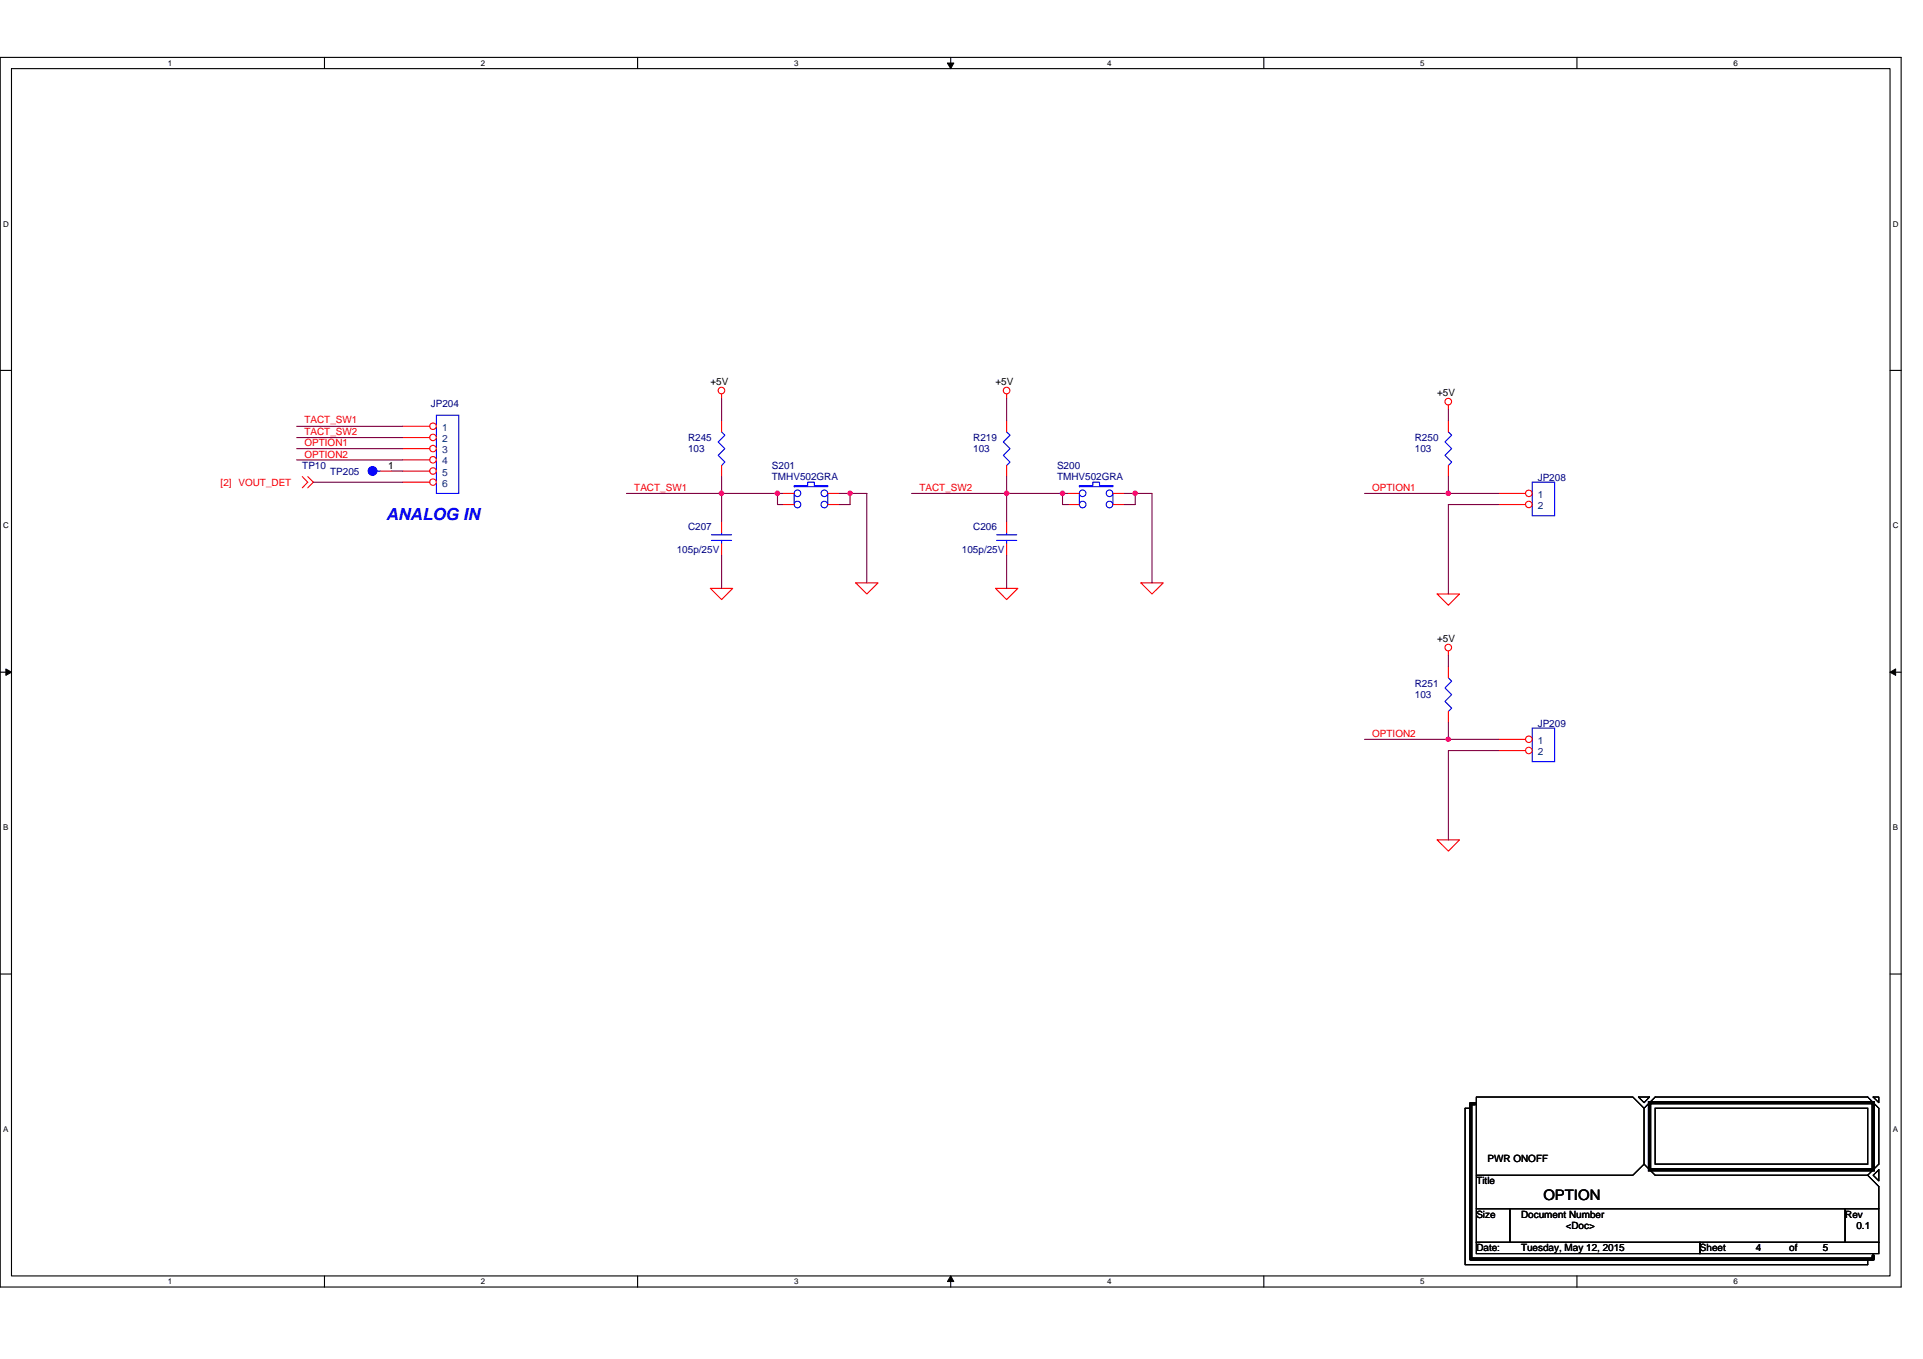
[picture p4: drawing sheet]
<svg xmlns="http://www.w3.org/2000/svg" width="297mm" height="210mm" viewBox="0 0 297 210" stroke-linecap="round" stroke-linejoin="round" font-family="sans-serif">
<path d="M0 8.9h293.7v190h-293.7zM1.8 10.6h290.1v186.5h-290.1z" fill="none" stroke="#000" stroke-width=".17"/>
<g fill="#fff">
<path d="M25.9 9.1h.7v1.3h-.7z"/>
<path d="M25.9 197.3h.7v1.4h-.7z"/>
</g>
<path d="M50.1 8.9v1.7M50.1 197.1v1.8" fill="none" stroke="#000" stroke-width=".17"/>
<g fill="#fff">
<path d="M74.3 9.1h.6v1.3h-.6z"/>
<path d="M74.3 197.3h.6v1.4h-.6z"/>
</g>
<path d="M98.5 8.9v1.7M98.5 197.1v1.8" fill="none" stroke="#000" stroke-width=".17"/>
<g fill="#fff">
<path d="M122.7 9.1h.6v1.3h-.6z"/>
<path d="M122.7 197.3h.6v1.4h-.6z"/>
</g>
<path d="M146.9 8.9v1.7M146.9 197.1v1.8" fill="none" stroke="#000" stroke-width=".17"/>
<path d="M146.3 9.7h1l-.4 .9zM146.9 197.1l.4 .9h-1z" fill="#000" stroke="#000" stroke-width=".15"/>
<g fill="#fff">
<path d="M171 9.1h.7v1.3h-.7z"/>
<path d="M171 197.3h.7v1.4h-.7z"/>
</g>
<path d="M195.2 8.9v1.7M195.2 197.1v1.8" fill="none" stroke="#000" stroke-width=".17"/>
<g fill="#fff">
<path d="M219.4 9.1h.6v1.3h-.6z"/>
<path d="M219.4 197.3h.6v1.4h-.6z"/>
</g>
<path d="M243.6 8.9v1.7M243.6 197.1v1.8" fill="none" stroke="#000" stroke-width=".17"/>
<g fill="#fff">
<path d="M267.8 9.1h.6v1.3h-.6z"/>
<path d="M267.8 197.3h.6v1.4h-.6z"/>
<path d="M.5 33.9h.8v1.4h-.8z"/>
<path d="M292.4 33.9h.8v1.4h-.8z"/>
<path d="M.5 80.5h.8v1.4h-.8z"/>
<path d="M292.4 80.5h.8v1.4h-.8z"/>
</g>
<path d="M0 57.2h1.8M291.9 57.2h1.8" fill="none" stroke="#000" stroke-width=".17"/>
<g fill="#fff">
<path d="M.5 127.2h.8v1.3h-.8z"/>
<path d="M292.4 127.2h.8v1.3h-.8z"/>
</g>
<path d="M0 103.9h1.8M291.9 103.9h1.8" fill="none" stroke="#000" stroke-width=".17"/>
<path d="M.9 103.4l.9 .5-.9 .5zM291.9 103.9l.9-.5v1z" fill="#000" stroke="#000" stroke-width=".15"/>
<g fill="#fff">
<path d="M.5 173.8h.8v1.4h-.8z"/>
<path d="M292.4 173.8h.8v1.4h-.8z"/>
</g>
<g fill="none" stroke="#000" stroke-width=".17">
<path d="M0 150.5h1.8M291.9 150.5h1.8M227.2 171.2h-.9v24.2h62.2v-.9M253.1 169.5h1.7l-.8 .9zM254 179.9l1.7 1.7h32.8M254 171.2l1.7-1.7h32.8l1.7 1.7v8.7l-1.7 1.7M254 171.2v8.7l-1.8 1.7h-24.2M254 171.2l-1.8-1.7h-24.2v17.3M255.7 171.2h32.8v8.7h-32.8zM289.3 169.5h.9v.9zM228 186.8h5.2v5.2h-5.2zM228 192h34.6v1.7h-34.6z"/>
<path d="M233.2 186.8h51.8v5.2h-51.8zM262.6 192h27.6v1.7h-27.6zM285 186.8h5.2v5.2h-5.2zM288.5 181.6l1.7 1.7v3.5M289.3 181.6l.9-.9v1.8z"/>
</g>
<g fill="none" stroke="#f00" stroke-width=".17">
<path d="M46.7 73.6l.8 .9-.8 .9M47.5 73.6l.9 .9-.9 .9M58.8 72.8h1.7M111.5 65v1.7M111.5 71.9v1.7M111.5 60.9v.7M120.9 76.2h1.8M120.9 78h1.8M127.9 76.2h1.7M127.9 78h1.7M155.5 60.9v.7M155.5 65v1.7"/>
<path d="M155.5 71.9v1.7M165 76.2h1.7M165 78h1.7M171.9 76.2h1.7M171.9 78h1.7M223.7 65v1.7M223.7 71.9v1.7M223.7 62.6v.7M109.7 90.9h3.5l-1.7 1.7zM111.5 80.6v1.7M111.5 84v1.7M132.2 90.1h3.4l-1.7 1.7z"/>
<path d="M153.8 90.9h3.4l-1.7 1.7zM155.5 80.6v1.7M155.5 84v1.7M176.2 90.1h3.5l-1.8 1.7zM222 91.8h3.4l-1.7 1.7zM223.7 103v1.7M223.7 109.9v1.8M223.7 100.6v.7M222 129.8h3.4l-1.7 1.7z"/>
<circle cx="111.4" cy="60.3" r=".51"/>
<circle cx="155.5" cy="60.3" r=".51"/>
<circle cx="223.7" cy="62.1" r=".51"/>
<circle cx="223.7" cy="100.1" r=".51"/>
</g>
<path d="M227.9 170.5h-.7v24h62.1v-.5M254.8 170.4h34.5v10.3h-34.5z" fill="none" stroke="#000" stroke-width=".51"/>
<g fill="none" stroke="#00f" stroke-width=".17">
<path d="M58.2 72.8h.6M67.4 64.2h3.5v12h-3.5zM111.5 66.7l.5 .5-1.1 1.1 1.1 1-1.1 1.1 1.1 1-.5 .5M122.7 75h2.1v-.5h1v.5h2.1v.2h-5.2zM122.7 76.2v1.8M127.9 76.2v1.8M155.5 66.7l.5 .5-1 1.1 1 1-1 1.1 1 1-.5 .5M166.7 75h2.1v-.5h1v.5h2.1v.2h-5.2zM166.7 76.2v1.8M171.9 76.2v1.8M223.7 66.7l.5 .5-1 1.1 1 1-1 1.1 1 1-.5 .5M109.9 83.5h3.1"/>
<path d="M109.9 82.6h3.1M111.5 82.3v.3M111.5 83.5v.5M153.9 83.5h3.2M153.9 82.6h3.2M155.5 82.3v.3M155.5 83.5v.5M223.7 104.7l.5 .6-1 1 1 1-1 1.1 1 1-.5 .5"/>
<circle cx="123.2" cy="76.2" r=".51"/>
<circle cx="123.2" cy="78" r=".51"/>
<circle cx="127.3" cy="76.2" r=".51"/>
<circle cx="127.3" cy="78" r=".51"/>
<circle cx="167.2" cy="76.2" r=".51"/>
<circle cx="167.2" cy="78" r=".51"/>
<circle cx="171.4" cy="78" r=".51"/>
<circle cx="171.4" cy="76.2" r=".51"/>
</g>
<circle cx="57.5" cy="72.8" r=".68" fill="#00f" stroke="#00f" stroke-width=".17"/>
<circle cx="66.9" cy="65.9" r=".51" fill="#fff" stroke="#f00" stroke-width=".17"/>
<path d="M62.2 65.9h4.2" fill="none" stroke="#f00" stroke-width=".17"/>
<circle cx="66.9" cy="67.6" r=".51" fill="#fff" stroke="#f00" stroke-width=".17"/>
<path d="M62.2 67.6h4.2" fill="none" stroke="#f00" stroke-width=".17"/>
<circle cx="66.9" cy="69.3" r=".51" fill="#fff" stroke="#f00" stroke-width=".17"/>
<path d="M62.2 69.3h4.2" fill="none" stroke="#f00" stroke-width=".17"/>
<circle cx="66.9" cy="71" r=".51" fill="#fff" stroke="#f00" stroke-width=".17"/>
<path d="M62.2 71.1h4.2" fill="none" stroke="#f00" stroke-width=".17"/>
<circle cx="66.9" cy="72.8" r=".51" fill="#fff" stroke="#f00" stroke-width=".17"/>
<path d="M62.2 72.8h4.2" fill="none" stroke="#f00" stroke-width=".17"/>
<circle cx="66.9" cy="74.5" r=".51" fill="#fff" stroke="#f00" stroke-width=".17"/>
<path d="M62.2 74.5h4.2" fill="none" stroke="#f00" stroke-width=".17"/>
<path d="M236.7 74.5h3.4v5.2h-3.4z" fill="none" stroke="#00f" stroke-width=".17"/>
<circle cx="236.2" cy="76.2" r=".51" fill="#fff" stroke="#f00" stroke-width=".17"/>
<path d="M231.5 76.2h4.1" fill="none" stroke="#f00" stroke-width=".17"/>
<circle cx="236.2" cy="77.9" r=".51" fill="#fff" stroke="#f00" stroke-width=".17"/>
<path d="M231.5 78h4.1" fill="none" stroke="#f00" stroke-width=".17"/>
<path d="M236.7 112.5h3.4v5.2h-3.4z" fill="none" stroke="#00f" stroke-width=".17"/>
<circle cx="236.2" cy="114.2" r=".51" fill="#fff" stroke="#f00" stroke-width=".17"/>
<path d="M231.5 114.2h4.1" fill="none" stroke="#f00" stroke-width=".17"/>
<circle cx="236.2" cy="116" r=".51" fill="#fff" stroke="#f00" stroke-width=".17"/>
<path d="M231.5 116h4.1" fill="none" stroke="#f00" stroke-width=".17"/>
<g fill="none" stroke="#800040" stroke-width=".17">
<path d="M45.8 69.3h16.4M45.8 65.9h16.4M45.8 71.1h16.4M45.8 67.6h16.4M48.4 74.5h13.8M60.5 72.8h1.7M96.8 76.2h14.7M111.5 73.6v2.6M111.5 76.2v4.4M111.5 76.2h8.6M111.5 61.6v3.4M120.1 76.2h.8"/>
<path d="M120.1 76.2v1.8h.8M129.6 76.2h1.7M131.3 76.2v1.8h-1.7M131.3 76.2h2.6v13.9M140.8 76.2h14.7M155.5 73.6v2.6M155.5 76.2v4.4M155.5 61.6v3.4M155.5 76.2h8.6M164.1 76.2h.9M164.1 76.2v1.8h.9M173.6 76.2h1.8"/>
<path d="M175.4 76.2h2.5v13.9M175.4 76.2v1.8h-1.8M210.8 76.2h12.9M223.7 63.3v1.7M223.7 73.6v2.6M223.7 76.2h7.8M231.5 78h-7.8v13.8M111.5 85.7v5.2M155.5 85.7v5.2M210.8 114.2h12.9M223.7 101.3v1.7M223.7 111.7v2.5"/>
<path d="M223.7 114.2h7.8M231.5 116h-7.8v13.8"/>
</g>
<g fill="#f0f" stroke="#f0f" stroke-width=".17">
<circle cx="223.7" cy="76.2" r=".34"/>
<circle cx="164.1" cy="76.2" r=".34"/>
<circle cx="155.5" cy="76.2" r=".34"/>
<circle cx="175.3" cy="76.2" r=".34"/>
<circle cx="120.1" cy="76.2" r=".34"/>
<circle cx="111.4" cy="76.2" r=".34"/>
<circle cx="131.3" cy="76.2" r=".34"/>
<circle cx="223.7" cy="114.2" r=".33"/>
</g>
<text font-size="2.6" fill="#00f" x="59.6" y="80.3">ANALOG IN</text>
<text font-size="2.2" x="238.4" y="185.4">OPTION</text>
<g font-size="1.5">
<text x="109.7" y="59.5">+5V</text>
<text x="153.8" y="59.5">+5V</text>
<text x="222" y="61.2">+5V</text>
<text x="60" y="72.4">1</text>
<text x="222" y="99.2">+5V</text>
<text x="229.8" y="179.5">PWR ONOFF</text>
<text x="228" y="183">Title</text>
<text x="228" y="188.2">Size</text>
<text x="234.9" y="188.2">Document Number</text>
<text x="241.8" y="189.9">&lt;Doc&gt;</text>
<text x="285" y="188.2">Rev</text>
<text x="286.8" y="189.9">0.1</text>
<text x="228" y="193.4">Date:</text>
<text x="234.9" y="193.4">Tuesday, May 12, 2015</text>
<text x="262.6" y="193.4">Sheet</text>
<text x="271.2" y="193.4">4</text>
<text x="276.4" y="193.4">of</text>
<text x="281.6" y="193.4">5</text>
</g>
<g font-size="1.5" fill="#f00">
<text x="47" y="65.4">TACT_SW1</text>
<text x="47" y="69">OPTION1</text>
<text x="47" y="70.7">OPTION2</text>
<text x="47" y="67.2">TACT_SW2</text>
<text x="34.1" y="75">[2] VOUT_DET</text>
<text x="98" y="75.8">TACT_SW1</text>
<text x="142" y="75.8">TACT_SW2</text>
<text x="212" y="75.9">OPTION1</text>
<text x="212" y="113.9">OPTION2</text>
</g>
<g font-size="1.5" fill="#000080">
<text x="66.5" y="62.9">JP204</text>
<text x="106.3" y="68.1">R245</text>
<text x="106.3" y="69.9">103</text>
<text x="150.3" y="68.1">R219</text>
<text x="150.3" y="69.9">103</text>
<text x="218.5" y="68.1">R250</text>
<text x="218.5" y="69.9">103</text>
<text x="46.7" y="72.5">TP10</text>
<text x="51" y="73.3">TP205</text>
<text x="119.2" y="72.5">S201</text>
<text x="119.2" y="74.2">TMHV502GRA</text>
<text x="163.3" y="72.5">S200</text>
<text x="163.3" y="74.2">TMHV502GRA</text>
<text x="237.5" y="74.4">JP208</text>
<text x="106.3" y="82">C207</text>
<text x="150.3" y="82">C206</text>
<text x="104.5" y="85.4">105p/25V</text>
<text x="148.6" y="85.4">105p/25V</text>
<text x="218.5" y="106.1">R251</text>
<text x="218.5" y="107.9">103</text>
<text x="237.5" y="112.4">JP209</text>
</g>
<g font-size="1.5" fill="#004080">
<text x="68.3" y="66.6">1</text>
<text x="68.3" y="68.3">2</text>
<text x="68.3" y="70">3</text>
<text x="68.3" y="71.8">4</text>
<text x="68.3" y="73.5">5</text>
<text x="68.3" y="75.2">6</text>
<text x="237.6" y="76.9">1</text>
<text x="237.6" y="78.7">2</text>
<text x="237.6" y="114.9">1</text>
<text x="237.6" y="116.7">2</text>
</g>
<g font-size="1.2">
<text x="25.9" y="10.2">1</text>
<text x="74.3" y="10.2">2</text>
<text x="122.7" y="10.2">3</text>
<text x="171" y="10.2">4</text>
<text x="219.4" y="10.2">5</text>
<text x="267.8" y="10.2">6</text>
<text x=".5" y="35">D</text>
<text x="292.4" y="35">D</text>
<text x=".5" y="81.6">C</text>
<text x="292.4" y="81.6">C</text>
<text x=".5" y="128.3">B</text>
<text x="292.4" y="128.3">B</text>
<text x=".5" y="174.9">A</text>
<text x="292.4" y="174.9">A</text>
<text x="25.9" y="198.4">1</text>
<text x="74.3" y="198.4">2</text>
<text x="122.7" y="198.4">3</text>
<text x="171" y="198.4">4</text>
<text x="219.4" y="198.4">5</text>
<text x="267.8" y="198.4">6</text>
</g>
</svg>
